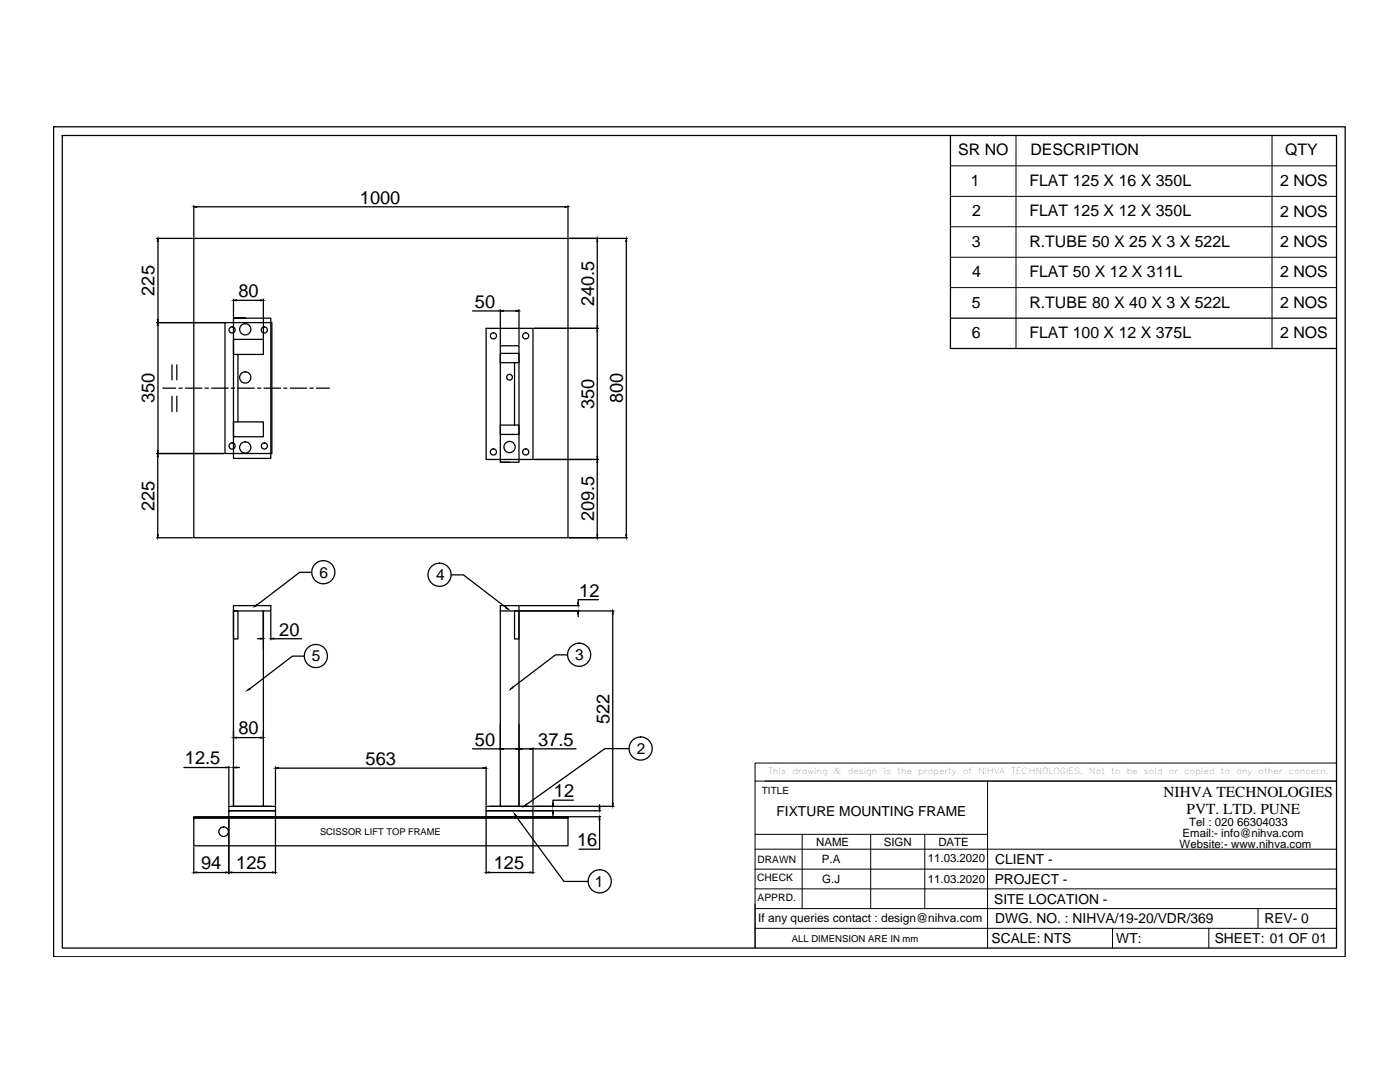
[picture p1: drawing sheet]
<svg xmlns="http://www.w3.org/2000/svg" width="279mm" height="216mm" viewBox="0 0 279 216" stroke-linecap="round" stroke-linejoin="round" font-family="sans-serif">
<!-- layer: 0 -->
<g fill="none" stroke="#000" stroke-width=".25">
<path d="M10.7 25.3h257.8v165.6h-257.8zM12.4 27h254.3v162.2h-254.3zM189.7 27v42.5h77M31.3 47.6h7.1M31.5 48.2v15.6M38.7 47.6h74.7v59.7h-74.7zM38.7 41v6.4M39.3 41.3h73.5M46.6 59.7v3.6M47.2 59.9h4.8M52.6 59.7v7.8M113.4 41v6.4"/>
<path d="M113.6 47.6h11.6M119.2 48.2v16.7M125 48.2v58.5M31.3 64.4h13.4M31.5 65v24.9M32.5 77.5h2.6M34.3 72.8v3M34.3 79.1v3M35.3 72.8v3M35.3 79.1v3M35.7 77.5h.7M37 77.5h3.3"/>
<path d="M40.9 77.5h.7M42.2 77.5h3.3M44.9 64.4h9.4v26.1h-9.4zM46.2 77.5h.6M46.6 63.5v28h7.4v-28h-7.4h2.4M46.6 67.7h6v3h-6zM47.5 70.7v13.5M47.5 77.5h3.2M51.4 77.5h.7M52.7 77.5h3.3M56.6 77.5h.7M57.9 77.5h3.3"/>
<path d="M61.8 77.5h.7M63.1 77.5h2.6M94.3 62h5.6M97 65.5h9.4v26.2h-9.4zM99.9 69h3.7v23.2h-3.7zM99.9 70.5h3.7v1.9h-3.7zM99.9 61.8v7M100.4 62h2.6M102.7 72.4v12.4M103.6 61.8v7M106.6 65.5h12.8M119.2 66.1v25"/>
<path d="M189.7 63.5h77M31.3 90.5h13.4M31.5 91.1v15.6M46.6 84.2h6v3h-6zM99.9 84.8h3.7v1.9h-3.7zM99.9 92.2h1.8M106.6 91.7h12.8M119.2 92.3v14.4M31.3 107.3h7.1M62.2 114.2h-2.4l-8.5 6.5M90.1 114.7h2.4l8.5 6.5M113.6 107.3h11.6"/>
<path d="M119.5 119.7h-4.1v.6M46.6 121.9h7.4v-1.1h-7.4v40.1h7.4M46.6 121.9h.9v5.6h-.9zM51.4 127.5h.6M52.6 121.9v39M54 122.1v5.6M54.6 127.5h5.6M60.7 130.9h-2.3l-8.5 6.5M99.9 121.9h3.7M102.7 121.9h.9v5.6h-.9zM103.8 121.9h18.7M103.8 120.8h11.8"/>
<path d="M113.3 130.7h-2.4l-8.6 6.4M115.4 122.5v.6M122.3 122.5v37.8M36.7 153.1h8.4M45.7 152.9v7.7M46.6 145.8v1.6M46.6 152.9v7.7M47.2 153.1h.6M47.2 147.2h4.8M55 153v7.6M55.6 153.3h40.8M94.3 149.4h5.6"/>
<path d="M97 153v7.6M100.4 149.4h2.6M104.2 149.4h1.6M106.4 149.2v11.4M106.4 149.4h8.6M114.4 159.7h-4.1v.6M125.5 149.4h-4.8l-15.6 11.1M38.7 163h74.7v.2h-74.7h74.7v5.6h-74.7zM38.7 169v5.3M39.3 174.1h5.8M45.7 161.8h9.3v1.2h-9.3zM45.7 160.9h9.3v.9h-9.3z"/>
<path d="M45.7 163.2v11.1M46.3 174.1h8.1M55 163.2v11.1M97 161.8h9.4v1.2h-9.4zM97 160.9h9.4v.9h-9.4zM97 163.2v11.1M97.6 174.1h8.2M97.9 160.9h7.5M99.9 160.9v-40.1h3.7v40.1M103 162.9l9.6 13h4.8M106.4 163.2v11.1M106.6 160.9h15.9"/>
<path d="M106.6 161.8h13.3M106.6 163h13.3M110.3 162.4v.6M119.7 163.6v5.8h-4.1M119.7 160.6v.6"/>
<circle cx="46.3" cy="65.8" r=".61"/>
<circle cx="48.9" cy="75.3" r="1.12"/>
<circle cx="48.9" cy="65.7" r="1.12"/>
<circle cx="52.8" cy="65.8" r=".61"/>
<circle cx="98.5" cy="67" r=".61"/>
<circle cx="101.7" cy="75.3" r=".57"/>
<circle cx="104.9" cy="67" r=".61"/>
<circle cx="46.3" cy="89" r=".61"/>
<circle cx="48.9" cy="89.3" r="1.12"/>
<circle cx="52.8" cy="89" r=".61"/>
<circle cx="98.5" cy="90.2" r=".61"/>
<circle cx="101.7" cy="89.2" r="1.12"/>
<circle cx="104.9" cy="90.2" r=".61"/>
<circle cx="64.5" cy="114.2" r="2.31"/>
<circle cx="87.7" cy="114.7" r="2.31"/>
<circle cx="63" cy="130.9" r="2.31"/>
<circle cx="115.6" cy="130.6" r="2.31"/>
<circle cx="127.9" cy="149.4" r="2.31"/>
<circle cx="44.6" cy="166" r=".95"/>
<circle cx="119.7" cy="175.9" r="2.31"/>
</g>
<g fill="#000" stroke="#000" stroke-width=".2">
<path d="M31.5 47.6l.1 .6h-.2zM38.7 41.3l.6-.1v.2zM46.6 59.9l.6-.1v.2zM52 59.8l.6 .1-.6 .1zM112.8 41.2l.6 .1-.6 .1zM119.2 47.6l.1 .6h-.2zM125 47.6l.1 .6h-.2zM31.4 63.8h.2l-.1 .6zM31.5 64.4l.1 .6h-.2zM99.9 62l.5-.1v.2zM103 61.9l.6 .1-.6 .1zM119.1 64.9h.2l-.1 .6z"/>
<path d="M119.2 65.5l.1 .6h-.2zM31.5 90.5l.1 .6h-.2zM31.4 89.9h.2l-.1 .6zM119.2 91.7l.1 .6h-.2zM119.1 91.1h.2l-.1 .6zM31.4 106.7h.2l-.1 .6zM119.1 106.7h.2l-.1 .6zM124.9 106.7h.2l-.1 .6zM49.3 137.8l.5-.4 .1 .1zM50.8 121l.5-.4 .1 .2zM52 127.3l.6 .2h-.6zM54 127.5l.6-.2v.2z"/>
<path d="M101 121.1l.5 .5-.5-.3zM102.3 137.1l.1 .1-.5 .3zM115.4 121.9l.1 .6h-.2zM115.3 120.3h.2l-.1 .5zM122.3 121.9l.1 .6h-.2zM45.1 153.1h.6l-.6 .1zM46.6 153.1h.6v.1zM46.6 147.2l.6-.1v.2zM52 147.1l.6 .1-.6 .1zM55 153.3l.6-.2v.3zM96.4 153.1l.6 .2-.6 .1zM99.9 149.4l.5-.1v.2z"/>
<path d="M103 149.3l.6 .1-.6 .1zM103.6 149.4l.6-.1v.2zM105.8 149.3l.6 .1-.6 .1zM38.7 174.1l.6-.1v.2zM45.1 174l.6 .1-.6 .1zM45.7 174.1l.6-.1v.2zM54.4 174l.6 .1-.6 .1zM97 174.1l.6-.1v.2zM102.6 162.4l.5 .4-.2 .1zM104.6 160.9l.5-.5v.2zM105.8 174l.6 .1-.6 .1zM110.3 161.8l.2 .6h-.2z"/>
<path d="M110.3 160.3h.2l-.2 .6zM119.5 161.2h.2v.6zM119.7 163v.6h-.2zM122.2 160.3h.2l-.1 .6z"/>
</g>
<g fill="none" stroke="#000" stroke-width=".2">
<path d="M189.7 39.2h77M189.7 33.1h77M189.7 27h77M202.8 27v42.5M253.9 27v42.5M189.7 57.4h77M189.7 51.3h77M189.7 45.2h77M150.7 152.3h116v3.6h-116zM150.7 155.9v33.3M152.7 155.9h114M197.1 155.9v33.3"/>
<path d="M150.7 177.4h116M150.7 173.4h116M150.7 169.4h116M150.7 166.5h46.4M160.1 166.5v14.8M173.8 166.5v14.8M184.6 166.5v14.8M150.7 181.3h116M150.7 185.2h116M222 185.2v4M241.2 185.2v4M251.1 181.3v3.9"/>
</g>
<g font-size="3.6">
<text x="71.8" y="40.6">1000</text>
<text x="30.8" y="59" transform="rotate(-90 30.8 59)">225</text>
<text x="47.6" y="59.3">80</text>
<text x="94.8" y="61.4">50</text>
<text x="118.6" y="61.1" transform="rotate(-90 118.6 61.1)">240.5</text>
<text x="30.8" y="80.5" transform="rotate(-90 30.8 80.5)">350</text>
<text x="118.6" y="81.6" transform="rotate(-90 118.6 81.6)">350</text>
<text x="124.3" y="80.5" transform="rotate(-90 124.3 80.5)">800</text>
<text x="30.8" y="101.9" transform="rotate(-90 30.8 101.9)">225</text>
<text x="118.6" y="104" transform="rotate(-90 118.6 104)">209.5</text>
<text x="115.6" y="119">12</text>
<text x="55.7" y="126.8">20</text>
<text x="47.6" y="146.5">80</text>
<text x="94.8" y="148.8">50</text>
<text x="107.4" y="148.8">37.5</text>
<text x="121.7" y="144.4" transform="rotate(-90 121.7 144.4)">522</text>
<text x="36.9" y="152.5">12.5</text>
<text x="73" y="152.6">563</text>
<text x="110.6" y="159.1">12</text>
<text x="40.1" y="173.4">94</text>
<text x="47.1" y="173.4">125</text>
<text x="98.5" y="173.4">125</text>
<text x="115.2" y="168.8">16</text>
</g>
<g font-size="3.2">
<text x="191.2" y="30.9">SR NO</text>
<text x="205.6" y="30.9">DESCRIPTION</text>
<text x="256.5" y="30.9">QTY</text>
<text x="193.7" y="37.1">1</text>
<text x="205.4" y="37.1">FLAT 125 X 16 X 350L</text>
<text x="255.5" y="37.1">2 NOS</text>
<text x="194" y="43.2">2</text>
<text x="205.4" y="43.2">FLAT 125 X 12 X 350L</text>
<text x="255.5" y="43.2">2 NOS</text>
<text x="194" y="49.3">3</text>
<text x="205.4" y="49.3">R.TUBE 50 X 25 X 3 X 522L</text>
<text x="255.5" y="49.3">2 NOS</text>
<text x="194" y="55.3">4</text>
<text x="205.4" y="55.3">FLAT 50 X 12 X 311L</text>
<text x="255.5" y="55.4">2 NOS</text>
<text x="194" y="61.4">5</text>
<text x="205.4" y="61.4">R.TUBE 80 X 40 X 3 X 522L</text>
<text x="255.5" y="61.4">2 NOS</text>
<text x="194" y="67.5">6</text>
<text x="205.4" y="67.5">FLAT 100 X 12 X 375L</text>
<text x="255.5" y="67.5">2 NOS</text>
</g>
<g font-size="3.1">
<text x="63.8" y="115.3">6</text>
<text x="87.1" y="115.8">4</text>
<text x="62.3" y="132">5</text>
<text x="114.8" y="131.7">3</text>
<text x="127.1" y="150.4">2</text>
<text x="118.7" y="176.9">1</text>
</g>
<g font-size="3">
<text x="232.2" y="159">NIHVA TECHNOLOGIES</text>
<text x="236.8" y="162.5">PVT. LTD. PUNE</text>
</g>
<g font-size="2.8">
<text x="155" y="162.8">FIXTURE MOUNTING FRAME</text>
<text x="198.6" y="172.4">CLIENT -</text>
<text x="198.5" y="176.3">PROJECT -</text>
<text x="198.4" y="180.3">SITE LOCATION -</text>
<text x="198.6" y="184.2">DWG. NO. : NIHVA/19-20/VDR/369</text>
<text x="252.3" y="184.2">REV- 0</text>
<text x="197.9" y="188.2">SCALE: NTS</text>
<text x="222.8" y="188.2">WT:</text>
<text x="242.4" y="188.2">SHEET: 01 OF 01</text>
</g>
<text font-size="2.4" x="151.3" y="184">If any queries contact : design@nihva.com</text>
<g font-size="2.3">
<text x="236" y="167.1">Email:- info@nihva.com</text>
<text x="237.3" y="164.8">Tel : 020 66304033</text>
<text x="162.9" y="168.9">NAME</text>
<text x="164" y="172.2">P.A</text>
<text x="176.4" y="168.9">SIGN</text>
<text x="185.2" y="171.9">11.03.2020</text>
<text x="187.3" y="168.9">DATE</text>
<text x="235.4" y="169.2">Website:- www.nihva.com</text>
<text x="164.1" y="176.2">G.J</text>
<text x="185.2" y="176.1">11.03.2020</text>
</g>
<g font-size="2">
<text x="152" y="158.4">TITLE</text>
<text x="151.2" y="172.3">DRAWN</text>
<text x="151.1" y="175.8">CHECK</text>
<text x="151.2" y="179.7">APPRD.</text>
</g>
<g font-size="1.9">
<text x="63.9" y="166.5">SCISSOR LIFT TOP FRAME</text>
<text x="158" y="187.9">ALL DIMENSION ARE IN mm</text>
</g>
<g font-size="1.7">
<text x="153.3" y="154.5">This</text>
<text x="158.1" y="154.5">drawing</text>
<text x="166.4" y="154.5">&amp;</text>
<text x="169.2" y="154.5">design</text>
<text x="176.4" y="154.5">is</text>
<text x="179.1" y="154.5">the</text>
<text x="183.3" y="154.5">property</text>
<text x="192.2" y="154.5">of</text>
<text x="195.3" y="154.5">NIHVA</text>
<text x="201.8" y="154.5">TECHNOLOGIES.</text>
<text x="217.4" y="154.5">Not</text>
<text x="221.8" y="154.5">to</text>
<text x="224.9" y="154.5">be</text>
<text x="228.3" y="154.5">sold</text>
<text x="233.3" y="154.5">or</text>
<text x="236.4" y="154.5">copied</text>
<text x="243.7" y="154.5">to</text>
<text x="246.7" y="154.5">any</text>
<text x="251.2" y="154.5">other</text>
<text x="257.2" y="154.5">concern.</text>
</g>
</svg>
